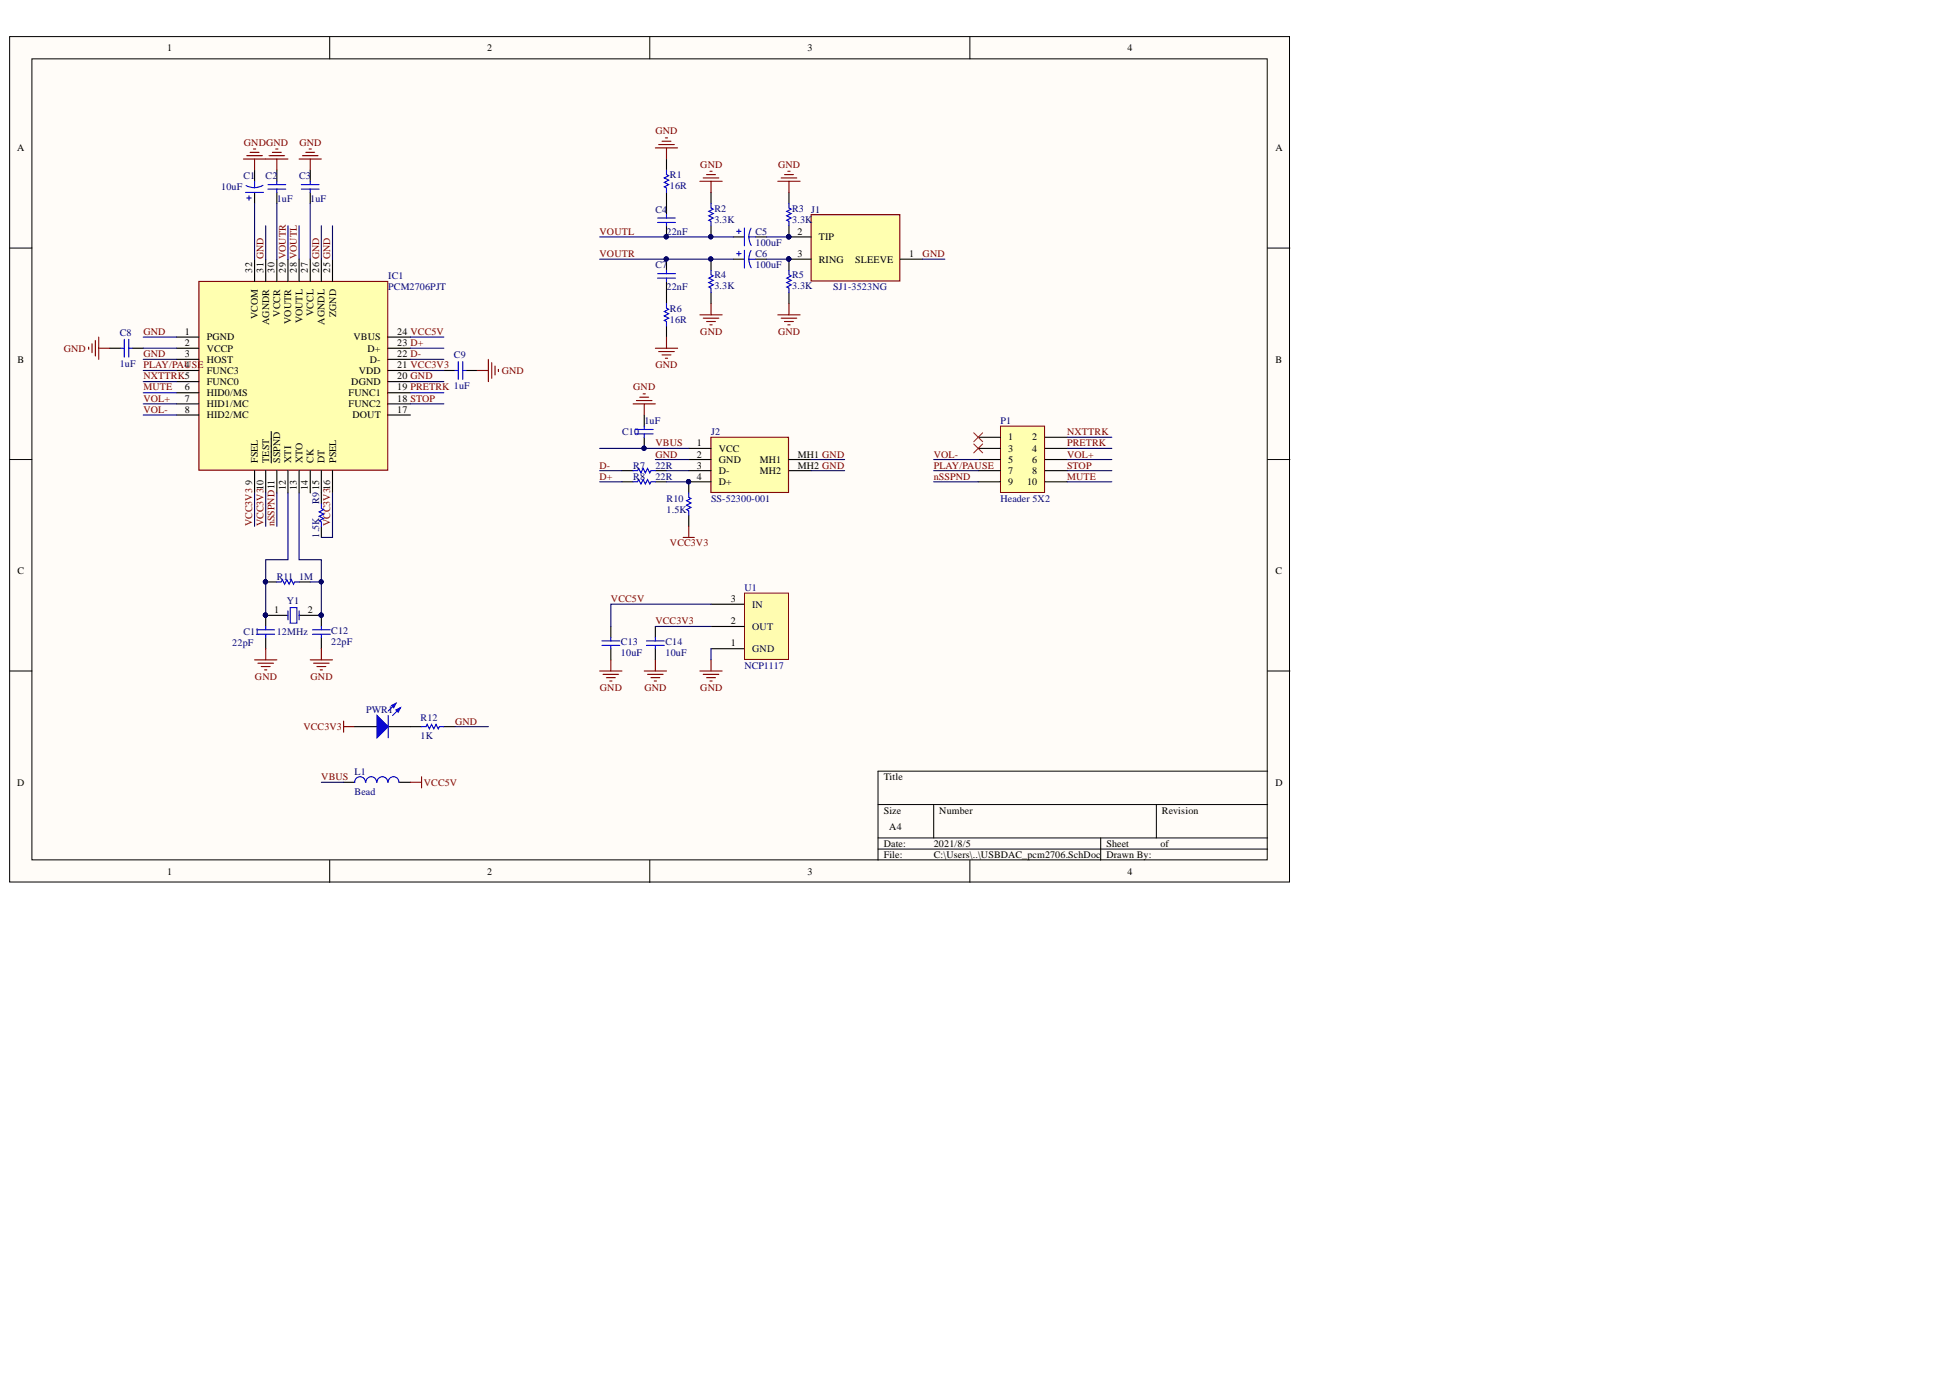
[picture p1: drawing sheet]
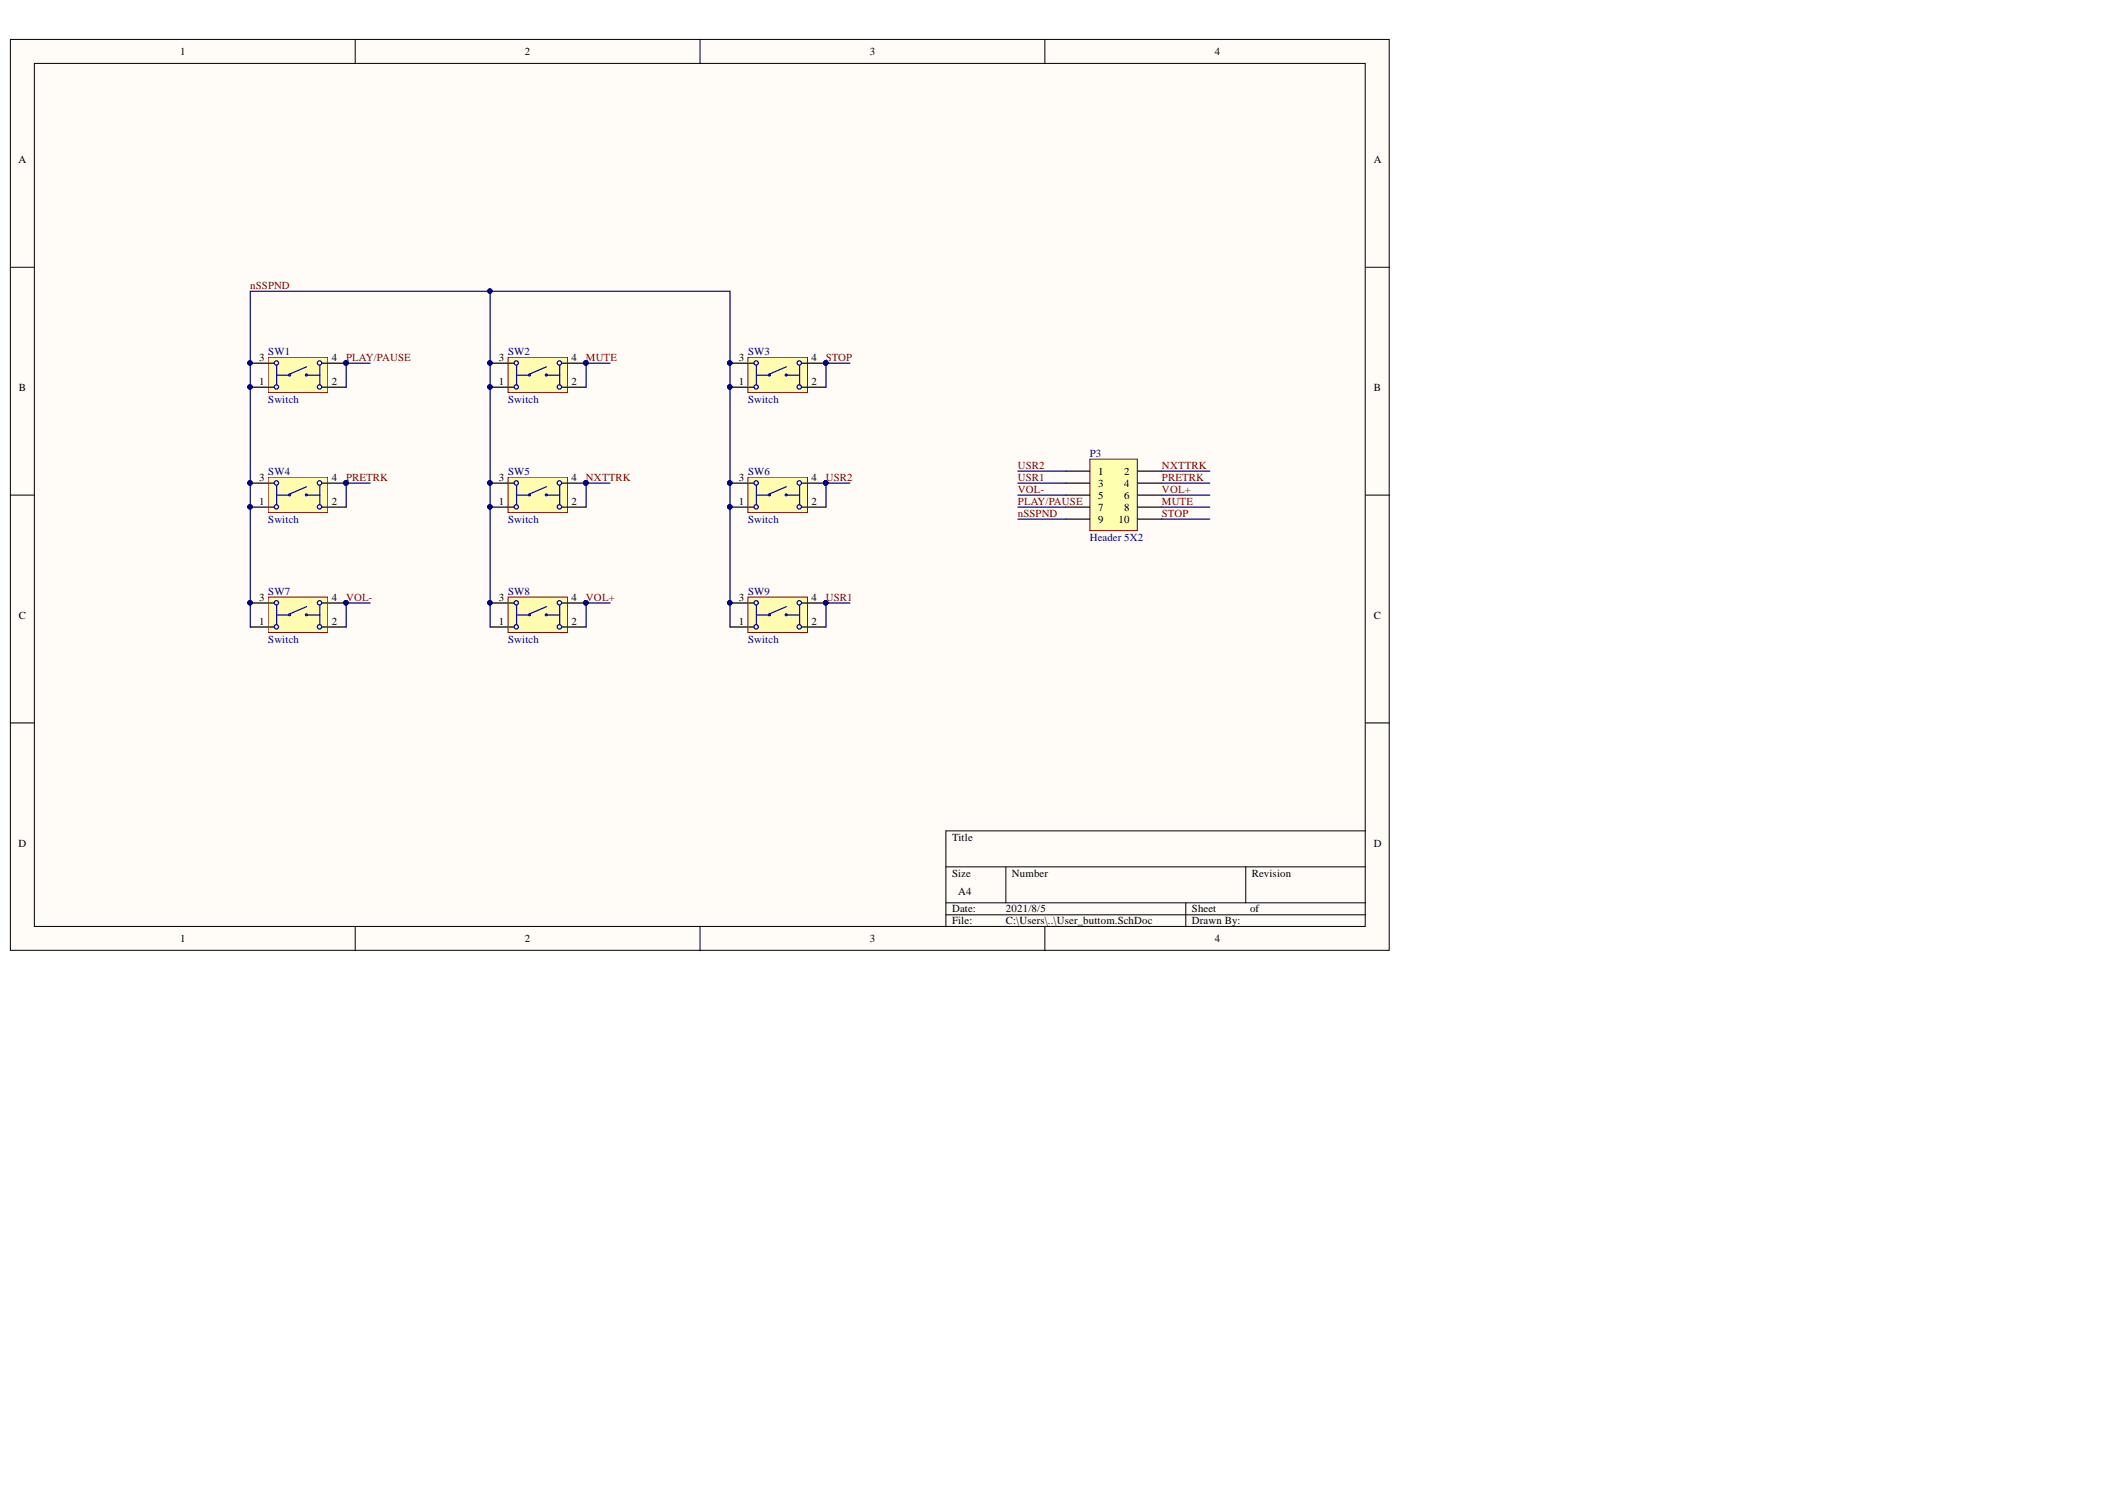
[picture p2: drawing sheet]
# Altium project USBDAC_pcm2706.PrjPCB
2 sheets, 44 parts. Net scope: global (net labels, ports and power ports of the same name join across sheets).
Board files: USBDAC_pcm2706.PcbDoc, User_buttom.PcbDoc
Sheets:
  USBDAC_pcm2706.SchDoc
  User_buttom.SchDoc

## Sheet USBDAC_pcm2706.SchDoc
size A4

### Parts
C1  10uF  [dip_cap]
C2  1uF  [SMD0805_CAP]
C3  1uF  [SMD0805_CAP]
C4  22nF  [SMD0805_CAP]
C5  100uF  [dip_cap]
C6  100uF  [dip_cap]
C7  22nF  [SMD0805_CAP]
C8  1uF  [SMD0805_CAP]
C9  1uF  [SMD0805_CAP]
C10  1uF  [SMD0805_CAP]
C11  22pF  [SMD0805_CAP]
C12  22pF  [SMD0805_CAP]
C13  10uF  [SMD0805_CAP]
C14  10uF  [SMD0805_CAP]
IC1  PCM2706PJT  [QFP80P900X900X120-32N]
J1  SJ1-3523NG  [SJ13523NG]
J2  SS-52300-001  [SS52300001]
L1  Bead  [SMD0805]
P1  Header 5X2  [HDR2X5]
PWR1  LED0  [LED]  (value not drawn)
R1  value 16R  [SMD0805]  (hidden comment: 1K)
R2  3.3K  [SMD0805]
R3  3.3K  [SMD0805]
R4  3.3K  [SMD0805]
R5  3.3K  [SMD0805]
R6  value 16R  [SMD0805]  (hidden comment: 1K)
R7  22R  [SMD0805]
R8  22R  [SMD0805]
R9  1.5K  [SMD0805]
R10  1.5K  [SMD0805]
R11  1M  [SMD0805]
R12  1K  [SMD0805]
U1  NCP1117  [SOT-223-2]
Y1  12MHz  [XTAL_DIP]

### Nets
GND: C1.2 C2.1 C3.1 C8.1 C9.1 C10.1 C11.2 C12.2 C13.1 C14.1 IC1.1(PGND) IC1.3(HOST) IC1.20(DGND) IC1.25(ZGND) IC1.26(AGNDL) IC1.31(AGNDR) J1.1(SLEEVE) J2.2(GND) J2.MH1 J2.MH2 R1.2 R2.2 R3.2 R4.1 R5.1 R6.2 R12.1 U1.1(GND)
VCC3V3: C9.2 C14.2 IC1.9(FSEL) IC1.10(TEST) IC1.16(PSEL) IC1.21(VDD) PWR1.1(A) R9.1 R10.1 U1.2(OUT)
VCC5V: C13.2 IC1.24(VBUS) L1.2 U1.3(IN)
D+: IC1.23(D+) R8.1
D-: IC1.22(D-) R7.1
MUTE: IC1.6(HID0/MS) P1.10
nSSPND: IC1.11(~{SSPND}) P1.9
NXTTRK: IC1.5(FUNC0) P1.2
PLAY/PAUSE: IC1.4(FUNC3) P1.7
PRETRK: IC1.19(FUNC1) P1.4
STOP: IC1.18(FUNC2) P1.8
VBUS: C10.2 J2.1(VCC) L1.1
VOL+: IC1.7(HID1/MC) P1.6
VOL-: IC1.8(HID2/MC) P1.5
VOUTL: C4.1 C5.1 IC1.28(VOUTL) R2.1
VOUTR: C6.1 C7.1 IC1.29(VOUTR) R4.2
NetC1_1: C1.1 IC1.32(VCOM)
NetC2_2: C2.2 IC1.30(VCCR)
NetC3_2: C3.2 IC1.27(VCCL)
NetC4_2: C4.2 R1.1
NetC5_2: C5.2 J1.2(TIP) R3.1
NetC6_2: C6.2 J1.3(RING) R5.2
NetC7_2: C7.2 R6.1
NetC8_2: C8.2 IC1.2(VCCP)
NetC11_1: C11.1 IC1.12(XTI) R11.1 Y1.1(OSC1)
NetC12_1: C12.1 IC1.13(XTO) R11.2 Y1.2(OSC2)
NetIC1_15: IC1.15(DT) R9.2
NetJ2_3: J2.3(D-) R7.2
NetJ2_4: J2.4(D+) R8.2 R10.2
NetPWR1_2: PWR1.2(K) R12.2

Not connected (* = marked no-connect by the designer): IC1 14(CK) 17(DOUT); P1 1* 3*

## Sheet User_buttom.SchDoc
size A4

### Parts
P3  Header 5X2  [HDR2X5]
SW1  Switch  [430156050726]
SW2  Switch  [430156050726]
SW3  Switch  [430156050726]
SW4  Switch  [430156050726]
SW5  Switch  [430156050726]
SW6  Switch  [430156050726]
SW7  Switch  [430156050726]
SW8  Switch  [430156050726]
SW9  Switch  [430156050726]

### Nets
MUTE: P3.8 SW2.2 SW2.4
nSSPND: P3.9 SW1.1 SW1.3 SW2.1 SW2.3 SW3.1 SW3.3 SW4.1 SW4.3 SW5.1 SW5.3 SW6.1 SW6.3 SW7.1 SW7.3 SW8.1 SW8.3 SW9.1 SW9.3
NXTTRK: P3.2 SW5.2 SW5.4
PLAY/PAUSE: P3.7 SW1.2 SW1.4
PRETRK: P3.4 SW4.2 SW4.4
STOP: P3.10 SW3.2 SW3.4
USR1: P3.3 SW9.2 SW9.4
USR2: P3.1 SW6.2 SW6.4
VOL+: P3.6 SW8.2 SW8.4
VOL-: P3.5 SW7.2 SW7.4

## Nets that join several sheets
MUTE: USBDAC_pcm2706 (IC1.6 P1.10), User_buttom (P3.8 SW2.2 SW2.4)
nSSPND: USBDAC_pcm2706 (IC1.11 P1.9), User_buttom (19 pins)
NXTTRK: USBDAC_pcm2706 (IC1.5 P1.2), User_buttom (P3.2 SW5.2 SW5.4)
PLAY/PAUSE: USBDAC_pcm2706 (IC1.4 P1.7), User_buttom (P3.7 SW1.2 SW1.4)
PRETRK: USBDAC_pcm2706 (IC1.19 P1.4), User_buttom (P3.4 SW4.2 SW4.4)
STOP: USBDAC_pcm2706 (IC1.18 P1.8), User_buttom (P3.10 SW3.2 SW3.4)
VOL+: USBDAC_pcm2706 (IC1.7 P1.6), User_buttom (P3.6 SW8.2 SW8.4)
VOL-: USBDAC_pcm2706 (IC1.8 P1.5), User_buttom (P3.5 SW7.2 SW7.4)
